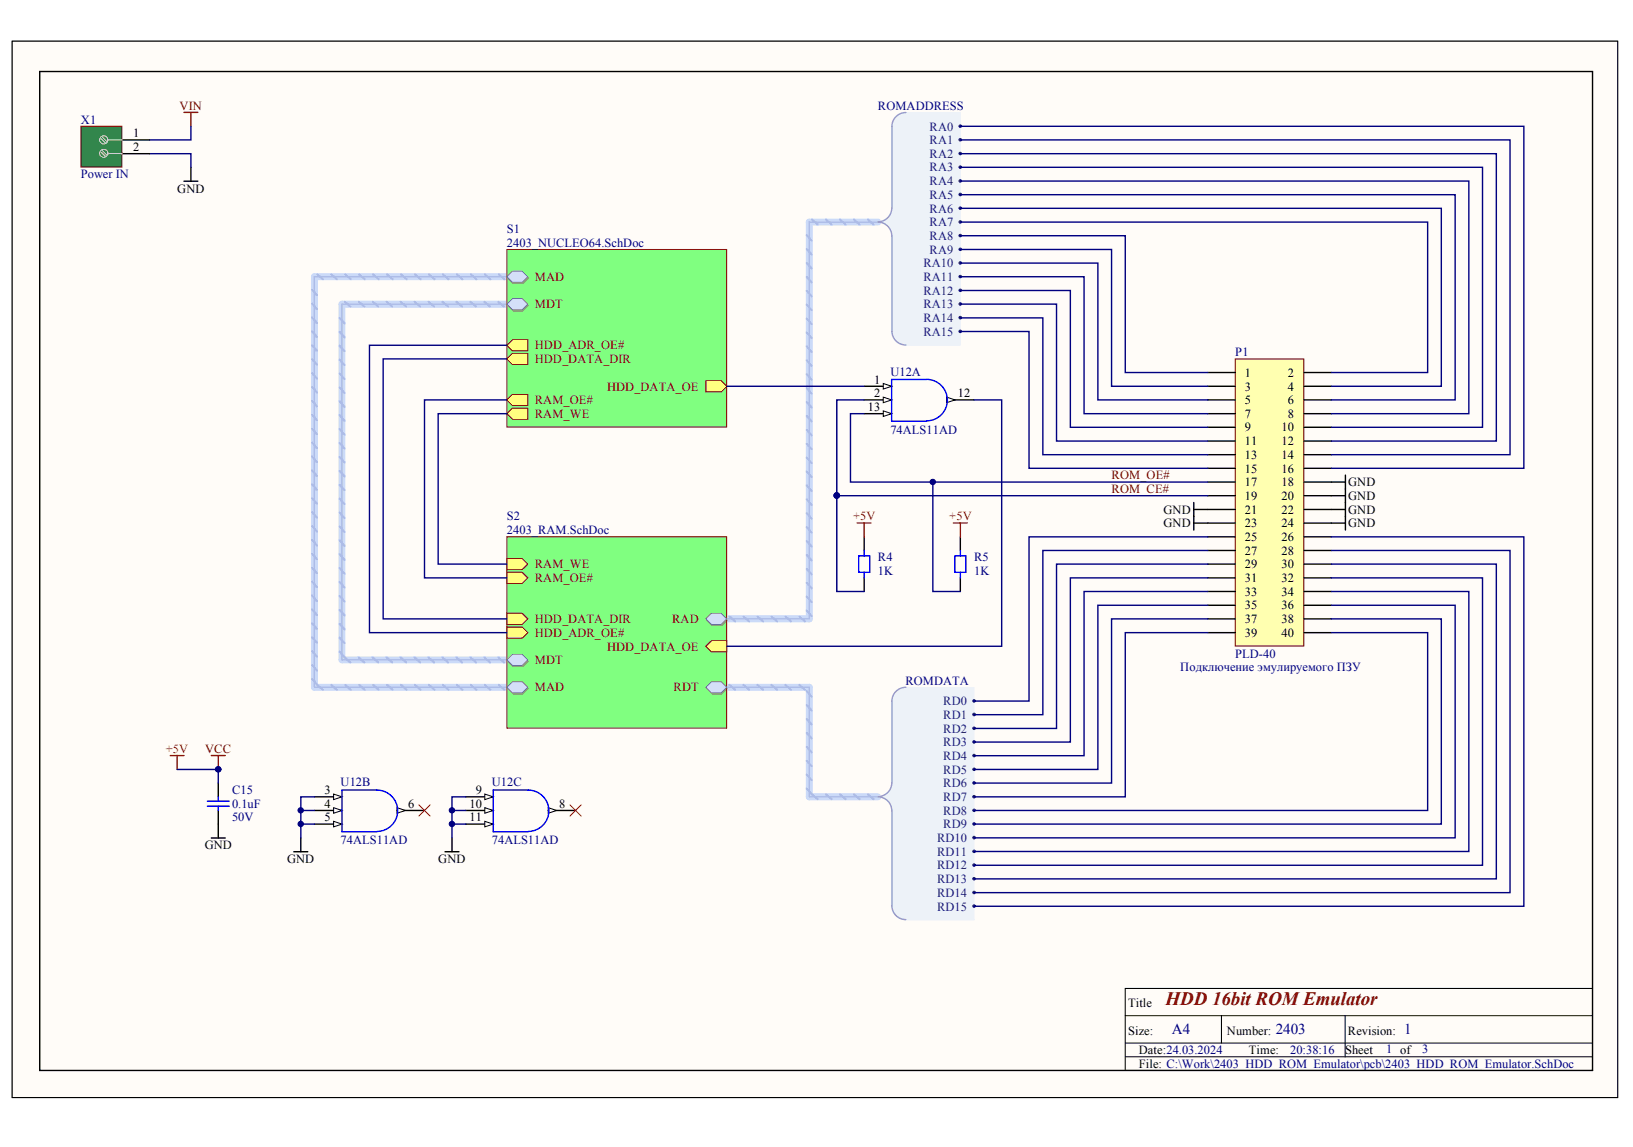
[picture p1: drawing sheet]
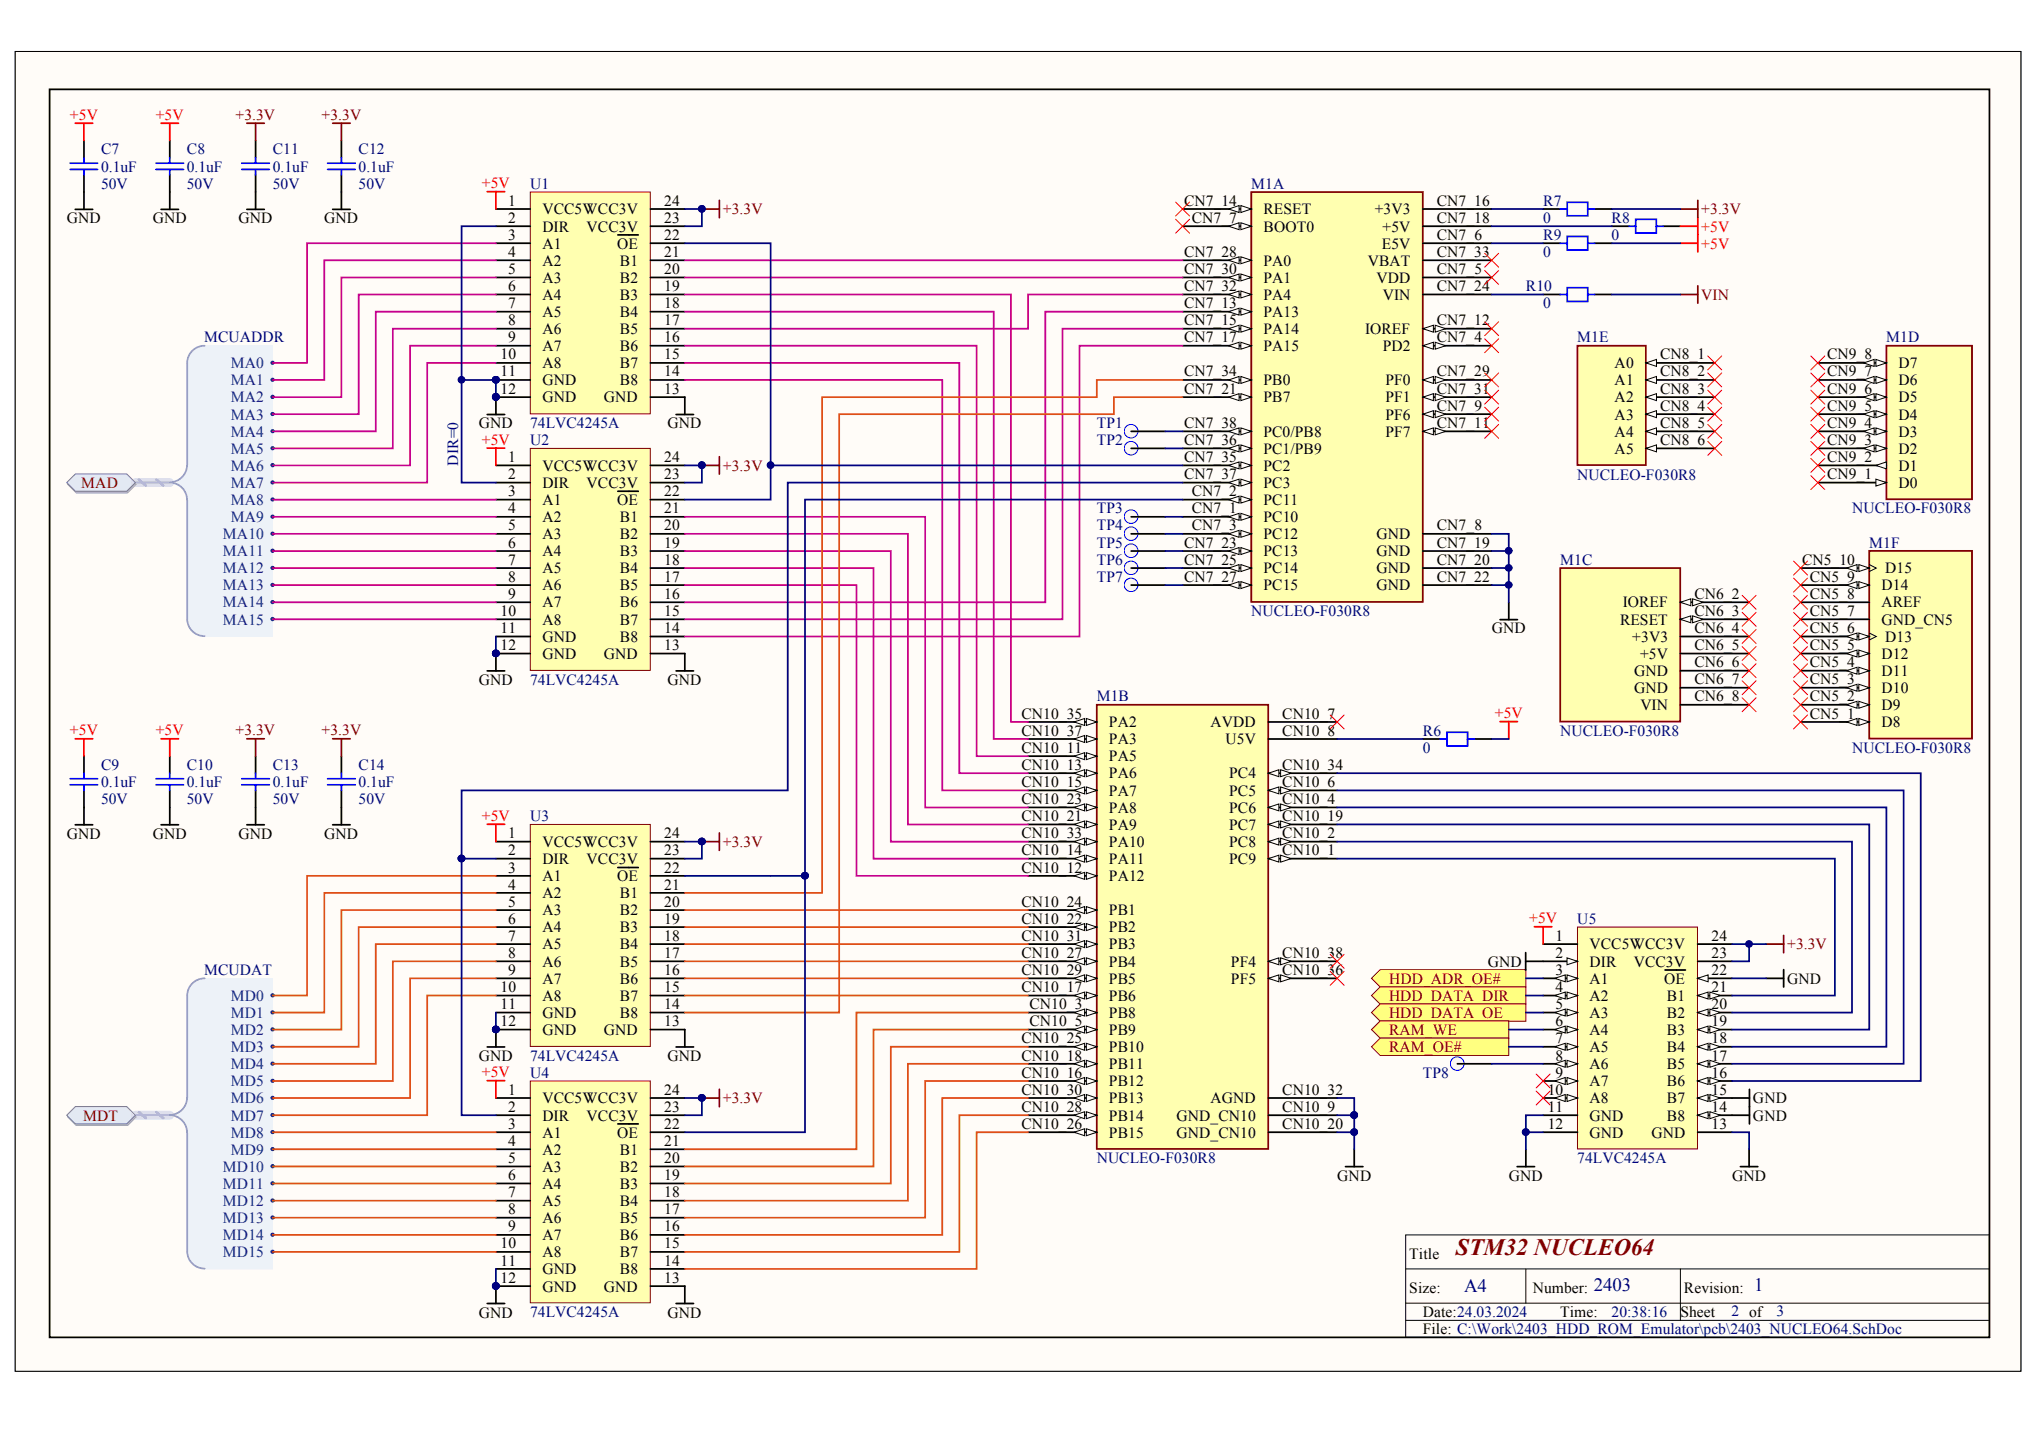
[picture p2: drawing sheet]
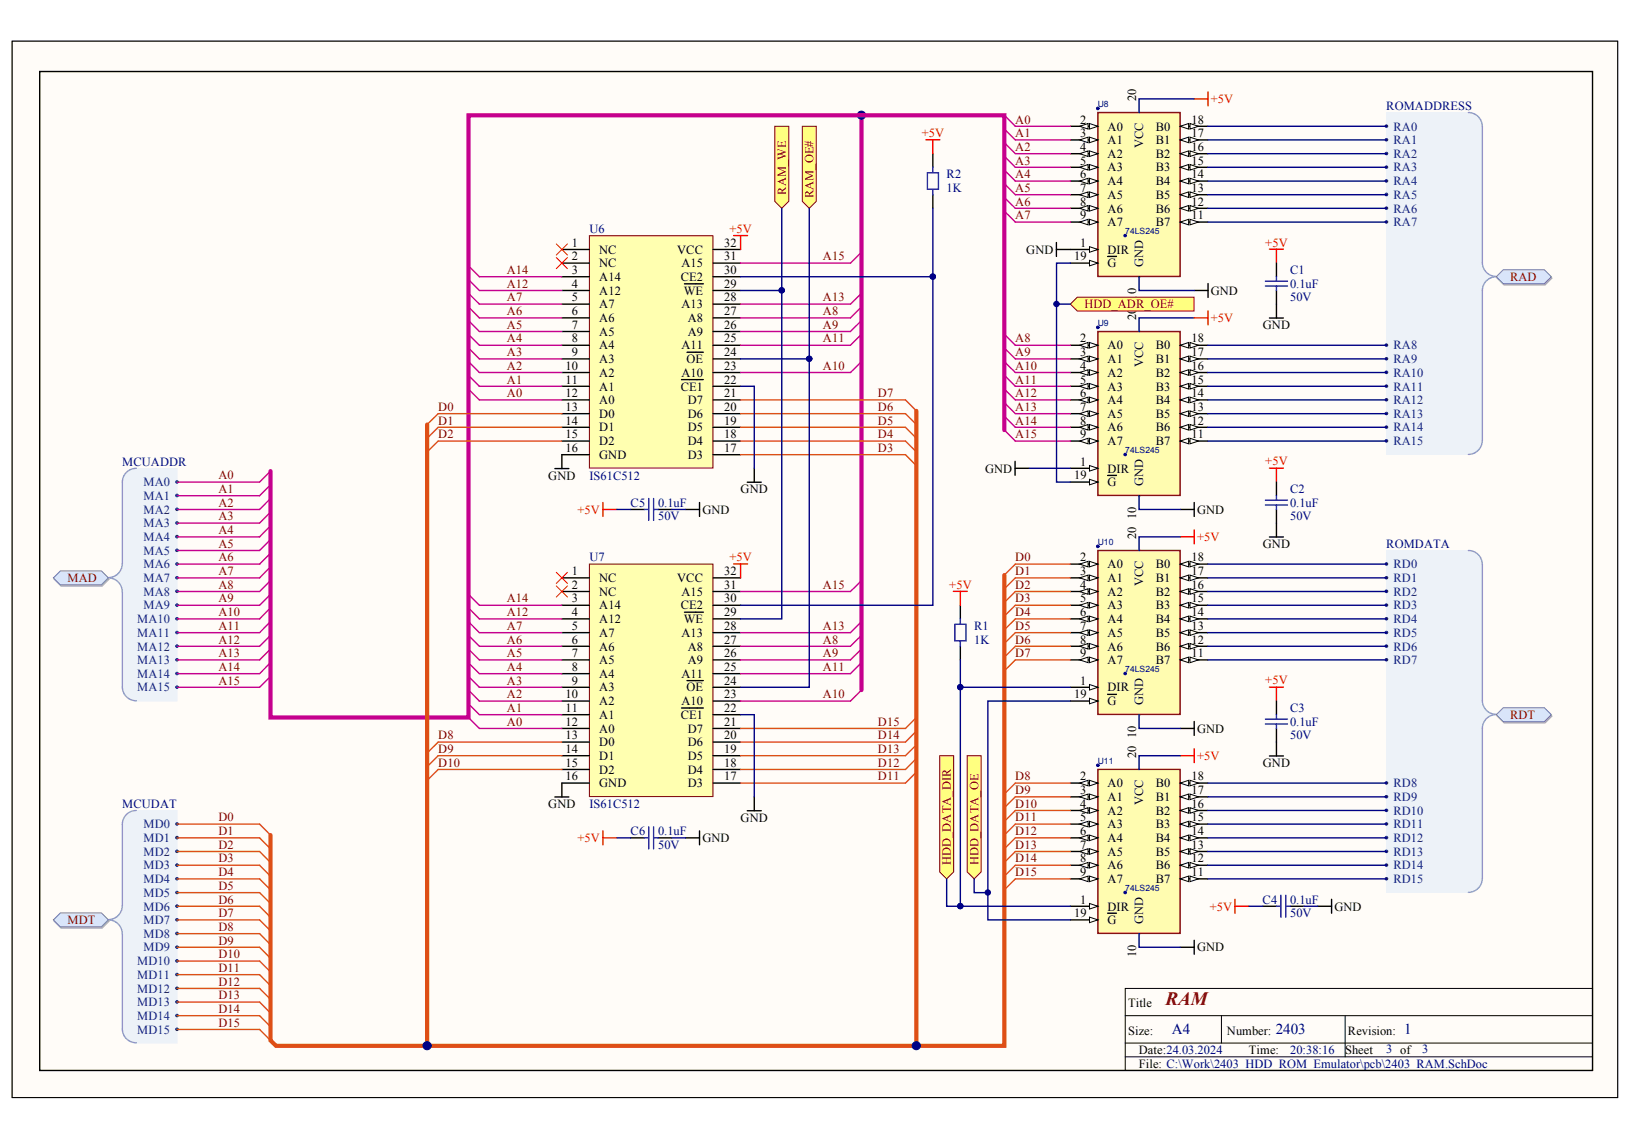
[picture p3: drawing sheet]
# Altium project 2403_HDD_ROM_Emulator.PrjPcb
3 sheets, 47 parts. Net scope: hierarchical (ports join the sheet entries above them; power ports are global).
Board file: 2403_HDD_ROM_Emulator.PcbDoc
Sheets:
  2403_HDD_ROM_Emulator.SchDoc
    S1 = 2403_NUCLEO64.SchDoc
    S2 = 2403_RAM.SchDoc

## Sheet 2403_HDD_ROM_Emulator.SchDoc: HDD 16bit ROM Emulator
size A4; DrawnBy: SY; Engineer: SY; Organization: R.LAB; DocumentNumber: 2403; Revision: 1; SheetNumber: 1; SheetTotal: 3

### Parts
C15  0.1uF  Rated Voltage: 50V  [0805_CAPC2013X100N]
P1  PLD-40  [PLD40_3M_2540-6002RB]
R4  1K  [0805_RESC2013X84N]
R5  1K  [0805_RESC2013X84N]
U12  74ALS11AD  [DIP14-300]  (parts A,B,C of 3)
X1  ConnectionName: Power IN  [PHOENIX_3.5mm]  (hidden comment: DG306-5.0 2)

### Sub-sheets
S1 = 2403_NUCLEO64.SchDoc: MAD (harness MCUADDR), MDT (harness MCUDAT), HDD_ADR_OE# (out), HDD_DATA_DIR (out), HDD_DATA_OE (out), RAM_WE (out), RAM_OE# (out)
S2 = 2403_RAM.SchDoc: RDT (harness ROMDATA), RAD (harness ROMADDRESS), MAD (harness MCUADDR), MDT (harness MCUDAT), HDD_ADR_OE# (in), HDD_DATA_DIR (in), HDD_DATA_OE (in), RAM_OE# (in), RAM_WE (in)

### Harnesses
ROMDATA: RD0, RD1, RD2, RD3, RD4, RD5, RD6, RD7, RD8, RD9, RD10, RD11, RD12, RD13, RD14, RD15
ROMADDRESS: RA0, RA1, RA2, RA3, RA4, RA5, RA6, RA7, RA8, RA9, RA10, RA11, RA12, RA13, RA14, RA15

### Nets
+5V: C15.2 R4.2 R5.2 U12.14(VCC)  [also labelled VCC]
GND: C15.1 P1.18 P1.20 P1.21 P1.22 P1.23 P1.24 U12.3(A) U12.4(B) U12.5(C) U12.7(GND) U12.9(A) U12.10(B) U12.11(C) X1.2
VIN: X1.1
ROM_CE#: P1.19 R4.1 U12.2(B)
ROM_OE#: P1.17 R5.1 U12.13(C)
NetP1_1: P1.1 ; sheet S2/RAD.RA8
NetP1_2: P1.2 ; sheet S2/RAD.RA7
NetP1_3: P1.3 ; sheet S2/RAD.RA9
NetP1_4: P1.4 ; sheet S2/RAD.RA6
NetP1_5: P1.5 ; sheet S2/RAD.RA10
NetP1_6: P1.6 ; sheet S2/RAD.RA5
NetP1_7: P1.7 ; sheet S2/RAD.RA11
NetP1_8: P1.8 ; sheet S2/RAD.RA4
NetP1_9: P1.9 ; sheet S2/RAD.RA12
NetP1_10: P1.10 ; sheet S2/RAD.RA3
NetP1_11: P1.11 ; sheet S2/RAD.RA13
NetP1_12: P1.12 ; sheet S2/RAD.RA2
NetP1_13: P1.13 ; sheet S2/RAD.RA14
NetP1_14: P1.14 ; sheet S2/RAD.RA1
NetP1_15: P1.15 ; sheet S2/RAD.RA15
NetP1_16: P1.16 ; sheet S2/RAD.RA0
NetP1_25: P1.25 ; sheet S2/RDT.RD0
NetP1_26: P1.26 ; sheet S2/RDT.RD15
NetP1_27: P1.27 ; sheet S2/RDT.RD1
NetP1_28: P1.28 ; sheet S2/RDT.RD14
NetP1_29: P1.29 ; sheet S2/RDT.RD2
NetP1_30: P1.30 ; sheet S2/RDT.RD13
NetP1_31: P1.31 ; sheet S2/RDT.RD3
NetP1_32: P1.32 ; sheet S2/RDT.RD12
NetP1_33: P1.33 ; sheet S2/RDT.RD4
NetP1_34: P1.34 ; sheet S2/RDT.RD11
NetP1_35: P1.35 ; sheet S2/RDT.RD5
NetP1_36: P1.36 ; sheet S2/RDT.RD10
NetP1_37: P1.37 ; sheet S2/RDT.RD6
NetP1_38: P1.38 ; sheet S2/RDT.RD9
NetP1_39: P1.39 ; sheet S2/RDT.RD7
NetP1_40: P1.40 ; sheet S2/RDT.RD8
NetR1_1: sheet S1/HDD_DATA_DIR, sheet S2/HDD_DATA_DIR
NetU5_3: sheet S1/HDD_ADR_OE#, sheet S2/HDD_ADR_OE#
NetU5_5: U12.1(A) ; sheet S1/HDD_DATA_OE
NetU5_6: sheet S1/RAM_WE, sheet S2/RAM_WE
NetU5_7: sheet S1/RAM_OE#, sheet S2/RAM_OE#
NetU10_19: U12.12(Y) ; sheet S2/HDD_DATA_OE

Not connected (* = marked no-connect by the designer): U12 6(Y)* 8(Y)*

### Buses and harness runs
harness sheet S1/MAD = sheet S2/MAD
harness sheet S1/MDT = sheet S2/MDT

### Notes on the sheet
- (near P1) Подключение эмулируемого ПЗУ

## Sheet 2403_NUCLEO64.SchDoc: STM32 NUCLEO64
size A4; Organization: R.LAB; DocumentNumber: 2403; Revision: 1; SheetNumber: 2; SheetTotal: 3

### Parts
C7  0.1uF  Rated Voltage: 50V  [0805_CAPC2013X100N]
C8  0.1uF  Rated Voltage: 50V  [0805_CAPC2013X100N]
C9  0.1uF  Rated Voltage: 50V  [0805_CAPC2013X100N]
C10  0.1uF  Rated Voltage: 50V  [0805_CAPC2013X100N]
C11  0.1uF  Rated Voltage: 50V  [0805_CAPC2013X100N]
C12  0.1uF  Rated Voltage: 50V  [0805_CAPC2013X100N]
C13  0.1uF  Rated Voltage: 50V  [0805_CAPC2013X100N]
C14  0.1uF  Rated Voltage: 50V  [0805_CAPC2013X100N]
M1  NUCLEO-F030R8  [MODULE_NUCLEO-F030R8]  (parts A,B,C,D,E,F of 6)
R6  0  [0805_RESC2013X84N]
R7  0  [0805_RESC2013X84N]
R8  0  [0805_RESC2013X84N]
R9  0  [0805_RESC2013X84N]
R10  0  [0805_RESC2013X84N]
TP1  TEST_POINT  [TEST2]  (value not drawn)
TP2  TEST_POINT  [TEST2]  (value not drawn)
TP3  TEST_POINT  [TEST2]  (value not drawn)
TP4  TEST_POINT  [TEST2]  (value not drawn)
TP5  TEST_POINT  [TEST2]  (value not drawn)
TP6  TEST_POINT  [TEST2]  (value not drawn)
TP7  TEST_POINT  [TEST2]  (value not drawn)
TP8  TEST_POINT  [TEST2]  (value not drawn)
U1  74LVC4245A  [SOIC127P1032X265-24N]
U2  74LVC4245A  [SOIC127P1032X265-24N]
U3  74LVC4245A  [SOIC127P1032X265-24N]
U4  74LVC4245A  [SOIC127P1032X265-24N]
U5  74LVC4245A  [SOIC127P1032X265-24N]

### Ports
HDD_ADR_OE# (out), HDD_DATA_DIR (out), HDD_DATA_OE (out), MAD (harness MCUADDR), MDT (harness MCUDAT), RAM_OE# (out), RAM_WE (out)

### Harnesses
MCUADDR: MA0, MA1, MA2, MA3, MA4, MA5, MA6, MA7, MA8, MA9, MA10, MA11, MA12, MA13, MA14, MA15
MCUDAT: MD0, MD1, MD2, MD3, MD4, MD5, MD6, MD7, MD8, MD9, MD10, MD11, MD12, MD13, MD14, MD15

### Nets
+3.3V: C11.2 C12.2 C13.2 C14.2 R7.2 U1.23(VCC3V) U1.24(VCC3V) U2.23(VCC3V) U2.24(VCC3V) U3.23(VCC3V) U3.24(VCC3V) U4.23(VCC3V) U4.24(VCC3V) U5.23(VCC3V) U5.24(VCC3V)
+5V: C7.2 C8.2 C9.2 C10.2 R6.2 R8.2 R9.2 U1.1(VCC5V) U2.1(VCC5V) U3.1(VCC5V) U4.1(VCC5V) U5.1(VCC5V)
GND: C7.1 C8.1 C9.1 C10.1 C11.1 C12.1 C13.1 C14.1 M1.CN7_8(GND) M1.CN7_19(GND) M1.CN7_20(GND) M1.CN7_22(GND) M1.CN10_9(GND_CN10) M1.CN10_20(GND_CN10) M1.CN10_32(AGND) U1.2(DIR) U1.11(GND) U1.12(GND) U1.13(GND) U2.2(DIR) U2.11(GND) U2.12(GND) U2.13(GND) U3.11(GND) U3.12(GND) U3.13(GND) U4.11(GND) U4.12(GND) U4.13(GND) U5.2(DIR) U5.11(GND) U5.12(GND) U5.13(GND) U5.14(B8) U5.15(B7) U5.22(~{OE})
VIN: R10.2
A0: U1.3(A1) ; port MAD.MA0
A1: U1.4(A2) ; port MAD.MA1
A2: U1.5(A3) ; port MAD.MA2
A3: U1.6(A4) ; port MAD.MA3
A4: U1.7(A5) ; port MAD.MA4
A5: U1.8(A6) ; port MAD.MA5
A6: U1.9(A7) ; port MAD.MA6
A7: U1.10(A8) ; port MAD.MA7
A8: U2.3(A1) ; port MAD.MA8
A9: U2.4(A2) ; port MAD.MA9
A10: U2.5(A3) ; port MAD.MA10
A11: U2.6(A4) ; port MAD.MA11
A12: U2.7(A5) ; port MAD.MA12
A13: U2.8(A6) ; port MAD.MA13
A14: U2.9(A7) ; port MAD.MA14
A15: U2.10(A8) ; port MAD.MA15
D0: U3.3(A1) ; port MDT.MD0
D1: U3.4(A2) ; port MDT.MD1
D2: U3.5(A3) ; port MDT.MD2
D3: U3.6(A4) ; port MDT.MD3
D4: U3.7(A5) ; port MDT.MD4
D5: U3.8(A6) ; port MDT.MD5
D6: U3.9(A7) ; port MDT.MD6
D7: U3.10(A8) ; port MDT.MD7
D8: U4.3(A1) ; port MDT.MD8
D9: U4.4(A2) ; port MDT.MD9
D10: U4.5(A3) ; port MDT.MD10
D11: U4.6(A4) ; port MDT.MD11
D12: U4.7(A5) ; port MDT.MD12
D13: U4.8(A6) ; port MDT.MD13
D14: U4.9(A7) ; port MDT.MD14
D15: U4.10(A8) ; port MDT.MD15
NetM1_CN7_1: M1.CN7_1(PC10) TP3.1(T)
NetM1_CN7_2: M1.CN7_2(PC11) U3.22(~{OE}) U4.22(~{OE})
NetM1_CN7_3: M1.CN7_3(PC12) TP4.1(T)
NetM1_CN7_6: M1.CN7_6(E5V) R9.1
NetM1_CN7_13: M1.CN7_13(PA13) U2.16(B6)
NetM1_CN7_15: M1.CN7_15(PA14) U2.15(B7)
NetM1_CN7_16: M1.CN7_16(+3V3) R7.1
NetM1_CN7_17: M1.CN7_17(PA15) U2.14(B8)
NetM1_CN7_18: M1.CN7_18(+5V) R8.1
NetM1_CN7_21: M1.CN7_21(PB7) U3.14(B8)
NetM1_CN7_23: M1.CN7_23(PC13) TP5.1(T)
NetM1_CN7_24: M1.CN7_24(VIN) R10.1
NetM1_CN7_25: M1.CN7_25(PC14) TP6.1(T)
NetM1_CN7_27: M1.CN7_27(PC15) TP7.1(T)
NetM1_CN7_28: M1.CN7_28(PA0) U1.21(B1)
NetM1_CN7_30: M1.CN7_30(PA1) U1.20(B2)
NetM1_CN7_32: M1.CN7_32(PA4) U1.17(B5)
NetM1_CN7_34: M1.CN7_34(PB0) U3.21(B1)
NetM1_CN7_35: M1.CN7_35(PC2) U1.22(~{OE}) U2.22(~{OE})
NetM1_CN7_36: M1.CN7_36(PC1/PB9) TP2.1(T)
NetM1_CN7_37: M1.CN7_37(PC3) U3.2(DIR) U4.2(DIR)
NetM1_CN7_38: M1.CN7_38(PC0/PB8) TP1.1(T)
NetM1_CN10_1: M1.CN10_1(PC9) U5.21(B1)
NetM1_CN10_2: M1.CN10_2(PC8) U5.20(B2)
NetM1_CN10_3: M1.CN10_3(PB8) U4.21(B1)
NetM1_CN10_4: M1.CN10_4(PC6) U5.18(B4)
NetM1_CN10_5: M1.CN10_5(PB9) U4.20(B2)
NetM1_CN10_6: M1.CN10_6(PC5) U5.17(B5)
NetM1_CN10_8: M1.CN10_8(U5V) R6.1
NetM1_CN10_11: M1.CN10_11(PA5) U1.16(B6)
NetM1_CN10_12: M1.CN10_12(PA12) U2.17(B5)
NetM1_CN10_13: M1.CN10_13(PA6) U1.15(B7)
NetM1_CN10_14: M1.CN10_14(PA11) U2.18(B4)
NetM1_CN10_15: M1.CN10_15(PA7) U1.14(B8)
NetM1_CN10_16: M1.CN10_16(PB12) U4.17(B5)
NetM1_CN10_17: M1.CN10_17(PB6) U3.15(B7)
NetM1_CN10_18: M1.CN10_18(PB11) U4.18(B4)
NetM1_CN10_19: M1.CN10_19(PC7) U5.19(B3)
NetM1_CN10_21: M1.CN10_21(PA9) U2.20(B2)
NetM1_CN10_22: M1.CN10_22(PB2) U3.19(B3)
NetM1_CN10_23: M1.CN10_23(PA8) U2.21(B1)
NetM1_CN10_24: M1.CN10_24(PB1) U3.20(B2)
NetM1_CN10_25: M1.CN10_25(PB10) U4.19(B3)
NetM1_CN10_26: M1.CN10_26(PB15) U4.14(B8)
NetM1_CN10_27: M1.CN10_27(PB4) U3.17(B5)
NetM1_CN10_28: M1.CN10_28(PB14) U4.15(B7)
NetM1_CN10_29: M1.CN10_29(PB5) U3.16(B6)
NetM1_CN10_30: M1.CN10_30(PB13) U4.16(B6)
NetM1_CN10_31: M1.CN10_31(PB3) U3.18(B4)
NetM1_CN10_33: M1.CN10_33(PA10) U2.19(B3)
NetM1_CN10_34: M1.CN10_34(PC4) U5.16(B6)
NetM1_CN10_35: M1.CN10_35(PA2) U1.19(B3)
NetM1_CN10_37: M1.CN10_37(PA3) U1.18(B4)
NetR1_1: U5.4(A2) ; port HDD_DATA_DIR
NetTP8_1: TP8.1(T) U5.8(A6)
NetU5_3: U5.3(A1) ; port HDD_ADR_OE#
NetU5_5: U5.5(A3) ; port HDD_DATA_OE
NetU5_6: U5.6(A4) ; port RAM_WE
NetU5_7: U5.7(A5) ; port RAM_OE#

Not connected (* = marked no-connect by the designer): M1 CN5_1(D8)* CN5_2(D9)* CN5_3(D10)* CN5_4(D11)* CN5_5(D12)* CN5_6(D13)* CN5_7(GND_CN5)* CN5_8(AREF)* CN5_9(D14)* CN5_10(D15)* CN6_2(IOREF)* CN6_3(RESET)* CN6_4(+3V3)* CN6_5(+5V)* CN6_6(GND)* CN6_7(GND)* CN6_8(VIN)* CN7_4(PD2)* CN7_5(VDD)* CN7_7(BOOT0)* CN7_9(PF6)* CN7_11(PF7)* CN7_12(IOREF)* CN7_14(RESET)* CN7_29(PF0)* CN7_31(PF1)* CN7_33(VBAT)* CN8_1(A0)* CN8_2(A1)* CN8_3(A2)* CN8_4(A3)* CN8_5(A4)* CN8_6(A5)* CN9_1(D0)* CN9_2(D1)* CN9_3(D2)* CN9_4(D3)* CN9_5(D4)* CN9_6(D5)* CN9_7(D6)* CN9_8(D7)* CN10_7(AVDD)* CN10_36(PF5)* CN10_38(PF4)*; U5 9(A7)* 10(A8)*

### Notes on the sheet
- DIR=0

## Sheet 2403_RAM.SchDoc: RAM
size A4; DrawnBy: SY; Engineer: SY; Organization: R.LAB; DocumentNumber: 2403; Revision: 1; SheetNumber: 3; SheetTotal: 3

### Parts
C1  0.1uF  Rated Voltage: 50V  [0805_CAPC2013X100N]
C2  0.1uF  Rated Voltage: 50V  [0805_CAPC2013X100N]
C3  0.1uF  Rated Voltage: 50V  [0805_CAPC2013X100N]
C4  0.1uF  Rated Voltage: 50V  [0805_CAPC2013X100N]
C5  0.1uF  Rated Voltage: 50V  [0805_CAPC2013X100N]
C6  0.1uF  Rated Voltage: 50V  [0805_CAPC2013X100N]
R1  1K  [0805_RESC2013X84N]
R2  1K  [0805_RESC2013X84N]
U6  IS61C512  [DIP32-300]
U7  IS61C512  [DIP32-300]
U8  74LS245  [SOIC127P1030X265-20N]
U9  74LS245  [SOIC127P1030X265-20N]
U10  74LS245  [SOIC127P1030X265-20N]
U11  74LS245  [SOIC127P1030X265-20N]

### Ports
HDD_ADR_OE# (in), HDD_DATA_DIR (in), HDD_DATA_OE (in), MAD (harness MCUADDR), MDT (harness MCUDAT), RAD (harness ROMADDRESS), RAM_OE# (in), RAM_WE (in), RDT (harness ROMDATA)

### Harnesses
ROMDATA: RD0, RD1, RD2, RD3, RD4, RD5, RD6, RD7, RD8, RD9, RD10, RD11, RD12, RD13, RD14, RD15
ROMADDRESS: RA0, RA1, RA2, RA3, RA4, RA5, RA6, RA7, RA8, RA9, RA10, RA11, RA12, RA13, RA14, RA15
MCUADDR: MA0, MA1, MA2, MA3, MA4, MA5, MA6, MA7, MA8, MA9, MA10, MA11, MA12, MA13, MA14, MA15
MCUDAT: MD0, MD1, MD2, MD3, MD4, MD5, MD6, MD7, MD8, MD9, MD10, MD11, MD12, MD13, MD14, MD15

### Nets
+5V: C1.2 C2.2 C3.2 C4.2 C5.2 C6.2 R1.2 R2.2 U6.32(VCC) U7.32(VCC) U8.20(VCC) U9.20(VCC) U10.20(VCC) U11.20(VCC)  [also labelled VCC]
GND: C1.1 C2.1 C3.1 C4.1 C5.1 C6.1 U6.16(GND) U6.22(~{CE1}) U7.16(GND) U7.22(~{CE1}) U8.1(DIR) U8.10(GND) U9.1(DIR) U9.10(GND) U10.10(GND) U11.10(GND)
A0: U6.12(A0) U7.12(A0) U8.2(A0) ; port MAD.MA0
A1: U6.11(A1) U7.11(A1) U8.3(A1) ; port MAD.MA1
A2: U6.10(A2) U7.10(A2) U8.4(A2) ; port MAD.MA2
A3: U6.9(A3) U7.9(A3) U8.5(A3) ; port MAD.MA3
A4: U6.8(A4) U7.8(A4) U8.6(A4) ; port MAD.MA4
A5: U6.7(A5) U7.7(A5) U8.7(A5) ; port MAD.MA5
A6: U6.6(A6) U7.6(A6) U8.8(A6) ; port MAD.MA6
A7: U6.5(A7) U7.5(A7) U8.9(A7) ; port MAD.MA7
A8: U6.27(A8) U7.27(A8) U9.2(A0) ; port MAD.MA8
A9: U6.26(A9) U7.26(A9) U9.3(A1) ; port MAD.MA9
A10: U6.23(A10) U7.23(A10) U9.4(A2) ; port MAD.MA10
A11: U6.25(A11) U7.25(A11) U9.5(A3) ; port MAD.MA11
A12: U6.4(A12) U7.4(A12) U9.6(A4) ; port MAD.MA12
A13: U6.28(A13) U7.28(A13) U9.7(A5) ; port MAD.MA13
A14: U6.3(A14) U7.3(A14) U9.8(A6) ; port MAD.MA14
A15: U6.31(A15) U7.31(A15) U9.9(A7) ; port MAD.MA15
D0: U6.13(D0) U10.2(A0) ; port MDT.MD0
D1: U6.14(D1) U10.3(A1) ; port MDT.MD1
D2: U6.15(D2) U10.4(A2) ; port MDT.MD2
D3: U6.17(D3) U10.5(A3) ; port MDT.MD3
D4: U6.18(D4) U10.6(A4) ; port MDT.MD4
D5: U6.19(D5) U10.7(A5) ; port MDT.MD5
D6: U6.20(D6) U10.8(A6) ; port MDT.MD6
D7: U6.21(D7) U10.9(A7) ; port MDT.MD7
D8: U7.13(D0) U11.2(A0) ; port MDT.MD8
D9: U7.14(D1) U11.3(A1) ; port MDT.MD9
D10: U7.15(D2) U11.4(A2) ; port MDT.MD10
D11: U7.17(D3) U11.5(A3) ; port MDT.MD11
D12: U7.18(D4) U11.6(A4) ; port MDT.MD12
D13: U7.19(D5) U11.7(A5) ; port MDT.MD13
D14: U7.20(D6) U11.8(A6) ; port MDT.MD14
D15: U7.21(D7) U11.9(A7) ; port MDT.MD15
NetP1_1: U9.18(B0) ; port RAD.RA8
NetP1_2: U8.11(B7) ; port RAD.RA7
NetP1_3: U9.17(B1) ; port RAD.RA9
NetP1_4: U8.12(B6) ; port RAD.RA6
NetP1_5: U9.16(B2) ; port RAD.RA10
NetP1_6: U8.13(B5) ; port RAD.RA5
NetP1_7: U9.15(B3) ; port RAD.RA11
NetP1_8: U8.14(B4) ; port RAD.RA4
NetP1_9: U9.14(B4) ; port RAD.RA12
NetP1_10: U8.15(B3) ; port RAD.RA3
NetP1_11: U9.13(B5) ; port RAD.RA13
NetP1_12: U8.16(B2) ; port RAD.RA2
NetP1_13: U9.12(B6) ; port RAD.RA14
NetP1_14: U8.17(B1) ; port RAD.RA1
NetP1_15: U9.11(B7) ; port RAD.RA15
NetP1_16: U8.18(B0) ; port RAD.RA0
NetP1_25: U10.18(B0) ; port RDT.RD0
NetP1_26: U11.11(B7) ; port RDT.RD15
NetP1_27: U10.17(B1) ; port RDT.RD1
NetP1_28: U11.12(B6) ; port RDT.RD14
NetP1_29: U10.16(B2) ; port RDT.RD2
NetP1_30: U11.13(B5) ; port RDT.RD13
NetP1_31: U10.15(B3) ; port RDT.RD3
NetP1_32: U11.14(B4) ; port RDT.RD12
NetP1_33: U10.14(B4) ; port RDT.RD4
NetP1_34: U11.15(B3) ; port RDT.RD11
NetP1_35: U10.13(B5) ; port RDT.RD5
NetP1_36: U11.16(B2) ; port RDT.RD10
NetP1_37: U10.12(B6) ; port RDT.RD6
NetP1_38: U11.17(B1) ; port RDT.RD9
NetP1_39: U10.11(B7) ; port RDT.RD7
NetP1_40: U11.18(B0) ; port RDT.RD8
NetR1_1: R1.1 U10.1(DIR) U11.1(DIR) ; port HDD_DATA_DIR
NetR2_1: R2.1 U6.30(CE2) U7.30(CE2)
NetU5_3: U8.19(~{G}) U9.19(~{G}) ; port HDD_ADR_OE#
NetU5_6: U6.29(~{WE}) U7.29(~{WE}) ; port RAM_WE
NetU5_7: U6.24(~{OE}) U7.24(~{OE}) ; port RAM_OE#
NetU10_19: U10.19(~{G}) U11.19(~{G}) ; port HDD_DATA_OE

Not connected (* = marked no-connect by the designer): U6 1(NC)* 2(NC)*; U7 1(NC)* 2(NC)*

## Nets that join several sheets
+5V: 2403_HDD_ROM_Emulator (C15.2 R4.2 R5.2 U12.14), 2403_NUCLEO64 (12 pins), 2403_RAM (14 pins)
GND: 2403_HDD_ROM_Emulator (15 pins), 2403_NUCLEO64 (36 pins), 2403_RAM (16 pins)
VIN: 2403_HDD_ROM_Emulator (X1.1), 2403_NUCLEO64 (R10.2)
A0: 2403_NUCLEO64 (U1.3), 2403_RAM (U6.12 U7.12 U8.2)
A1: 2403_NUCLEO64 (U1.4), 2403_RAM (U6.11 U7.11 U8.3)
A2: 2403_NUCLEO64 (U1.5), 2403_RAM (U6.10 U7.10 U8.4)
A3: 2403_NUCLEO64 (U1.6), 2403_RAM (U6.9 U7.9 U8.5)
A4: 2403_NUCLEO64 (U1.7), 2403_RAM (U6.8 U7.8 U8.6)
A5: 2403_NUCLEO64 (U1.8), 2403_RAM (U6.7 U7.7 U8.7)
A6: 2403_NUCLEO64 (U1.9), 2403_RAM (U6.6 U7.6 U8.8)
A7: 2403_NUCLEO64 (U1.10), 2403_RAM (U6.5 U7.5 U8.9)
A8: 2403_NUCLEO64 (U2.3), 2403_RAM (U6.27 U7.27 U9.2)
A9: 2403_NUCLEO64 (U2.4), 2403_RAM (U6.26 U7.26 U9.3)
A10: 2403_NUCLEO64 (U2.5), 2403_RAM (U6.23 U7.23 U9.4)
A11: 2403_NUCLEO64 (U2.6), 2403_RAM (U6.25 U7.25 U9.5)
A12: 2403_NUCLEO64 (U2.7), 2403_RAM (U6.4 U7.4 U9.6)
A13: 2403_NUCLEO64 (U2.8), 2403_RAM (U6.28 U7.28 U9.7)
A14: 2403_NUCLEO64 (U2.9), 2403_RAM (U6.3 U7.3 U9.8)
A15: 2403_NUCLEO64 (U2.10), 2403_RAM (U6.31 U7.31 U9.9)
D0: 2403_NUCLEO64 (U3.3), 2403_RAM (U6.13 U10.2)
D1: 2403_NUCLEO64 (U3.4), 2403_RAM (U6.14 U10.3)
D2: 2403_NUCLEO64 (U3.5), 2403_RAM (U6.15 U10.4)
D3: 2403_NUCLEO64 (U3.6), 2403_RAM (U6.17 U10.5)
D4: 2403_NUCLEO64 (U3.7), 2403_RAM (U6.18 U10.6)
D5: 2403_NUCLEO64 (U3.8), 2403_RAM (U6.19 U10.7)
D6: 2403_NUCLEO64 (U3.9), 2403_RAM (U6.20 U10.8)
D7: 2403_NUCLEO64 (U3.10), 2403_RAM (U6.21 U10.9)
D8: 2403_NUCLEO64 (U4.3), 2403_RAM (U7.13 U11.2)
D9: 2403_NUCLEO64 (U4.4), 2403_RAM (U7.14 U11.3)
D10: 2403_NUCLEO64 (U4.5), 2403_RAM (U7.15 U11.4)
D11: 2403_NUCLEO64 (U4.6), 2403_RAM (U7.17 U11.5)
D12: 2403_NUCLEO64 (U4.7), 2403_RAM (U7.18 U11.6)
D13: 2403_NUCLEO64 (U4.8), 2403_RAM (U7.19 U11.7)
D14: 2403_NUCLEO64 (U4.9), 2403_RAM (U7.20 U11.8)
D15: 2403_NUCLEO64 (U4.10), 2403_RAM (U7.21 U11.9)
NetP1_1: 2403_HDD_ROM_Emulator (P1.1), 2403_RAM (U9.18)
NetP1_2: 2403_HDD_ROM_Emulator (P1.2), 2403_RAM (U8.11)
NetP1_3: 2403_HDD_ROM_Emulator (P1.3), 2403_RAM (U9.17)
NetP1_4: 2403_HDD_ROM_Emulator (P1.4), 2403_RAM (U8.12)
NetP1_5: 2403_HDD_ROM_Emulator (P1.5), 2403_RAM (U9.16)
NetP1_6: 2403_HDD_ROM_Emulator (P1.6), 2403_RAM (U8.13)
NetP1_7: 2403_HDD_ROM_Emulator (P1.7), 2403_RAM (U9.15)
NetP1_8: 2403_HDD_ROM_Emulator (P1.8), 2403_RAM (U8.14)
NetP1_9: 2403_HDD_ROM_Emulator (P1.9), 2403_RAM (U9.14)
NetP1_10: 2403_HDD_ROM_Emulator (P1.10), 2403_RAM (U8.15)
NetP1_11: 2403_HDD_ROM_Emulator (P1.11), 2403_RAM (U9.13)
NetP1_12: 2403_HDD_ROM_Emulator (P1.12), 2403_RAM (U8.16)
NetP1_13: 2403_HDD_ROM_Emulator (P1.13), 2403_RAM (U9.12)
NetP1_14: 2403_HDD_ROM_Emulator (P1.14), 2403_RAM (U8.17)
NetP1_15: 2403_HDD_ROM_Emulator (P1.15), 2403_RAM (U9.11)
NetP1_16: 2403_HDD_ROM_Emulator (P1.16), 2403_RAM (U8.18)
NetP1_25: 2403_HDD_ROM_Emulator (P1.25), 2403_RAM (U10.18)
NetP1_26: 2403_HDD_ROM_Emulator (P1.26), 2403_RAM (U11.11)
NetP1_27: 2403_HDD_ROM_Emulator (P1.27), 2403_RAM (U10.17)
NetP1_28: 2403_HDD_ROM_Emulator (P1.28), 2403_RAM (U11.12)
NetP1_29: 2403_HDD_ROM_Emulator (P1.29), 2403_RAM (U10.16)
NetP1_30: 2403_HDD_ROM_Emulator (P1.30), 2403_RAM (U11.13)
NetP1_31: 2403_HDD_ROM_Emulator (P1.31), 2403_RAM (U10.15)
NetP1_32: 2403_HDD_ROM_Emulator (P1.32), 2403_RAM (U11.14)
NetP1_33: 2403_HDD_ROM_Emulator (P1.33), 2403_RAM (U10.14)
NetP1_34: 2403_HDD_ROM_Emulator (P1.34), 2403_RAM (U11.15)
NetP1_35: 2403_HDD_ROM_Emulator (P1.35), 2403_RAM (U10.13)
NetP1_36: 2403_HDD_ROM_Emulator (P1.36), 2403_RAM (U11.16)
NetP1_37: 2403_HDD_ROM_Emulator (P1.37), 2403_RAM (U10.12)
NetP1_38: 2403_HDD_ROM_Emulator (P1.38), 2403_RAM (U11.17)
NetP1_39: 2403_HDD_ROM_Emulator (P1.39), 2403_RAM (U10.11)
NetP1_40: 2403_HDD_ROM_Emulator (P1.40), 2403_RAM (U11.18)
NetR1_1: 2403_NUCLEO64 (U5.4), 2403_RAM (R1.1 U10.1 U11.1)
NetU5_3: 2403_NUCLEO64 (U5.3), 2403_RAM (U8.19 U9.19)
NetU5_5: 2403_HDD_ROM_Emulator (U12.1), 2403_NUCLEO64 (U5.5)
NetU5_6: 2403_NUCLEO64 (U5.6), 2403_RAM (U6.29 U7.29)
NetU5_7: 2403_NUCLEO64 (U5.7), 2403_RAM (U6.24 U7.24)
NetU10_19: 2403_HDD_ROM_Emulator (U12.12), 2403_RAM (U10.19 U11.19)
